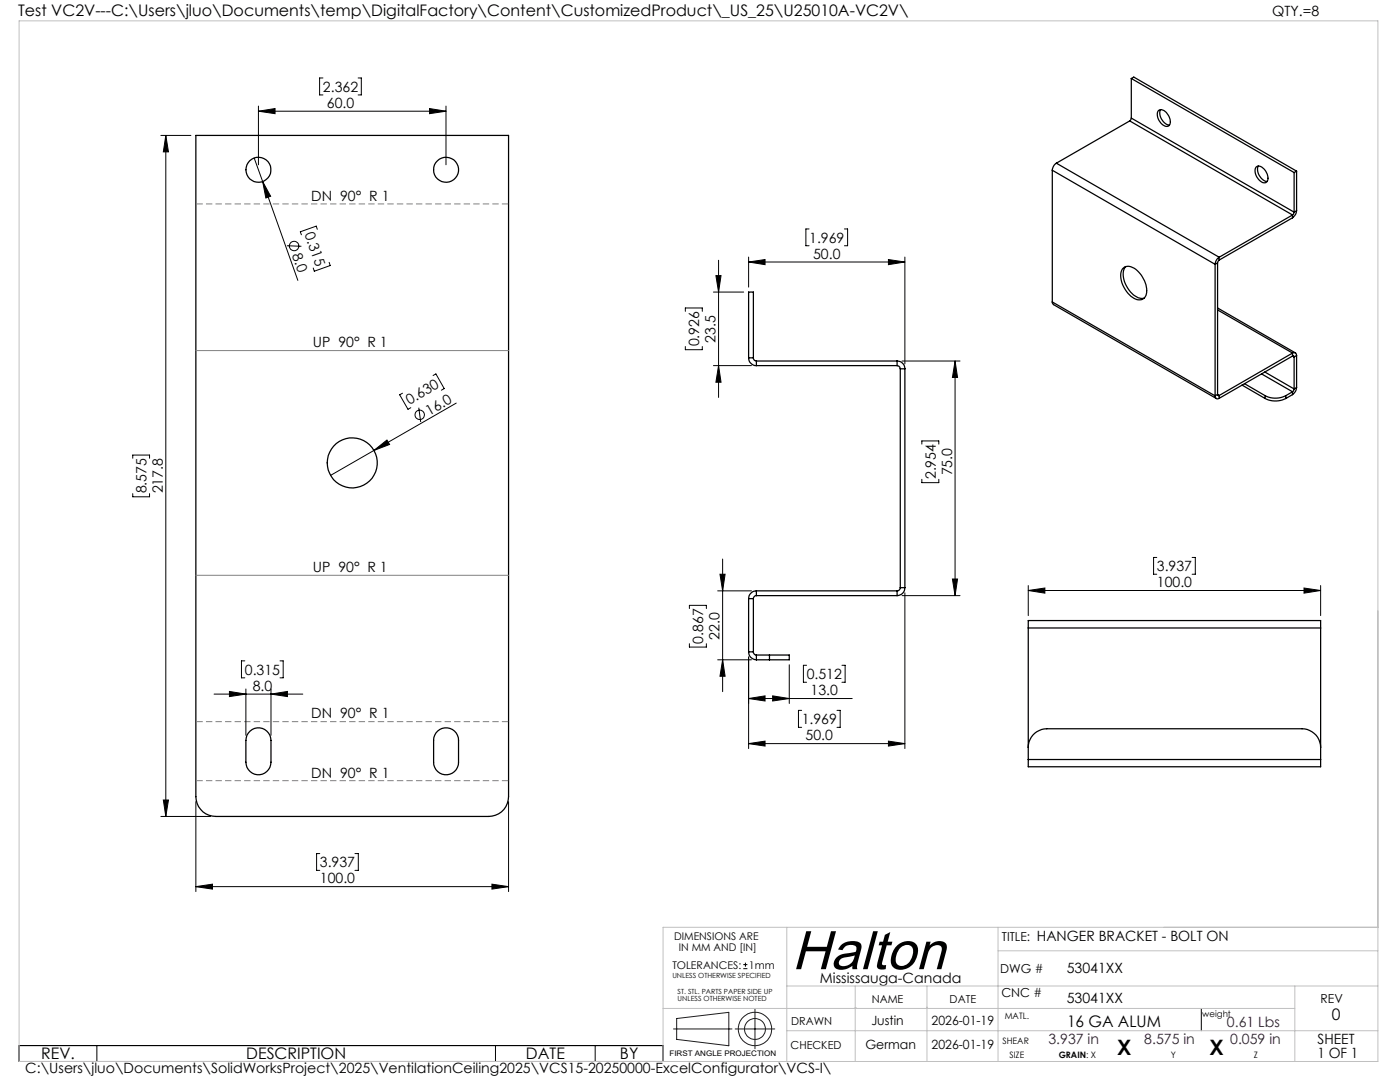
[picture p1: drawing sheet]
<svg xmlns="http://www.w3.org/2000/svg" width="279mm" height="216mm" viewBox="0 0 279 216" stroke-linecap="round" stroke-linejoin="round" font-family="sans-serif">
<g fill="none" stroke="#000" stroke-width=".25">
<path d="M225.8 15.7l.5-.3 32.5 18.7M225.8 15.7l32.5 18.7M225.8 15.7v7.9M39.1 27h62.4v132a3.9 3.9 0 0 1-4 3.9h-54.4a3.9 3.9 0 0 1-4-3.9zM210 34l32.5 18.7M210 34v26.3M210.8 32.6a1.83 1.83 0 0 0-.8 1.4M210.8 32.6l32.5 18.7M225.5 24.1l-14.7 8.5M225.5 24.1l32.5 18.8M225.8 23.6l-.3 .5M225.8 23.6l32.5 18.7"/>
<path d="M231.2 22.1a1.39 1.39 0 0 1 1.9 .8 1.57 1.57 0 0 1 0 2.3 2.22 2.22 0 0 1-2.1-2.3zM231.6 21.9a2.36 2.36 0 0 0 1.8 3M250.7 33.3a1.39 1.39 0 0 1 1.9 .9 1.66 1.66 0 0 1 0 2.2 2.22 2.22 0 0 1-2.1-2.2zM251.1 33.1a2.42 2.42 0 0 0 1.8 3.1M258.3 34.4v7.9M258.8 34.1l-.5 .3M258.8 34.1v8M224 53.7a1.82 1.82 0 0 1 2.7 0 5.4 5.4 0 0 1 2 5.2 1.61 1.61 0 0 1-2.7 .4 5.1 5.1 0 0 1-2.1-5.4zM224.7 53.2a3.7 3.7 0 0 0 .4 4.4 3.4 3.4 0 0 0 3.2 1.9M242.5 52.7v26.3M243 52.5l-.5 .2M243 52.5v26.2"/>
<path d="M243.3 51.3a1.83 1.83 0 0 0-.8 1.4M243.3 51.9l-.3 .6M243.3 51.3v.6M258 42.9l-14.7 8.4M258 43.5l-14.7 8.4M258 42.9v.6M258.3 42.3l-.3 .6M258.8 42.1a2 2 0 0 1-.8 1.4M258.8 42.1l-.5 .2M149.4 71.4a1.57 1.57 0 0 0 1.6 1.6M149.4 71.4v-13.1h1v13.1M149.4 71.4h1"/>
<path d="M150.4 71.4a.6 .6 0 0 0 .6 .6M151 72v1M151 72h28M151 73h28M179 72a1.57 1.57 0 0 1 1.6 1.6M179 73l.6 .2 .1 .4M179 72v1M179.7 73.6h.9M179.7 73.6v43.7M180.6 73.6v43.7M210 60.3l.3 .5 32.4 18.7M210 60.3l32.5 18.7"/>
<path d="M242.5 79a.51 .51 0 0 0 .2 .5 .51 .51 0 0 0 .6 0M243 78.7l.1 .3 .2-.1M243 61.5l15.5 8.9M243 78.7l-.5 .3M243 78.7l.3 .2M243 61.8l15 8.6M243.3 78.9v.6M247.9 76.8l4.6 2.7M248.4 76.6l4.1 2.4M251.8 74.6l6.2 3.6M252.4 74.2l5.9 3.4M252.5 79a4.5 4.5 0 0 0 4.1 0"/>
<path d="M252.5 79.5a4.5 4.5 0 0 0 4.1 0M252.5 79v.5M256.6 79v.5M258 70.4a.51 .51 0 0 1 .5 0 .51 .51 0 0 1 .3 .5M258 71h.1l.2 .2M258 70.4v.6M258 78.2v.5M258 70.4l-14.7 8.5M258 71l-14.7 8.5M258 71l.3 .2M258 78.2l-1.4 .8M258 78.7l-1.4 .8"/>
<path d="M258.3 77.6l-.3 .6M258.3 71.2v6.4M258.8 77.3a1.83 1.83 0 0 1-.8 1.4M258.8 70.9v6.4M258.8 70.9l-.5 .3M258.8 77.3l-.5 .3M149.4 119.5v10.6M149.4 119.5h1M150.4 119.5v10.6M151 117.9a1.57 1.57 0 0 0-1.6 1.6M151 118.9a.6 .6 0 0 0-.6 .6M151 117.9v1"/>
<path d="M151 117.9h28M151 118.9h28M179 117.9v1M179.7 117.3a.66 .66 0 0 1-.7 .6M179.7 117.3h.9M180.6 117.3a1.57 1.57 0 0 1-1.6 1.6M149.4 130.1a1.57 1.57 0 0 0 1.6 1.6M149.4 130.1h1M150.4 130.1a.6 .6 0 0 0 .6 .6M151 130.7v1M151 130.7h2.6M151 131.7h2.6"/>
<path d="M153.6 130.7h3.9v1h-3.9M153.6 130.7v1M205.2 125.3v-1.5h58.4v1.5M205.2 125.3v26.3M205.2 125.3h58.4M263.6 125.3v26.3M49.9 145.9a2.49 2.49 0 0 1 2.7-.5 2.49 2.49 0 0 1 1.5 2.3v4.4a2.5 2.5 0 0 1-2.5 2.5 2.5 2.5 0 0 1-2.5-2.5v-4.4a2.41 2.41 0 0 1 .8-1.8zM87.3 145.9a2.49 2.49 0 0 1 2.7-.5 2.49 2.49 0 0 1 1.5 2.3v4.4a2.49 2.49 0 0 1-2.5 2.5 2.49 2.49 0 0 1-2.5-2.5v-4.4a2.54 2.54 0 0 1 .8-1.8zM205.2 149.1a3.7 3.7 0 0 1 3.7-3.7h51a3.8 3.8 0 0 1 3.7 3.7M205.2 151.6v1.4h58.4v-1.4M205.2 151.6h58.4"/>
<circle cx="51.6" cy="33.9" r="2.49"/>
<circle cx="89" cy="33.9" r="2.49"/>
<circle cx="70.3" cy="92.4" r="5"/>
</g>
<g fill="none" stroke="#000" stroke-width=".2">
<path d="M64.5 15.6h-.7v3.3h.7M71.5 15.6h.6v3.3h-.6M32.1 27h6M33.1 27l.5 3.3h-1zM33.1 27v135.9M50.7 31.5l1.7 4.7M51.6 22.2l3.3-.5v1zM51.6 21.2v11.7M51.6 22.2h37.4M52.4 36.2l1.6 3-.9 .3zM52.4 36.2l7 19.8M85.7 21.7l3.3 .5-3.3 .5z"/>
<path d="M89 21.2v11.7M57.3 49l2.8 .1M63.3 45.8l-.2-.7-3.2 1.1 .2 .6M65.7 52.4l.2 .6-3.2 1.1-.2-.6M142.4 58.3h6M142.9 55h1l-.5 3.3zM143.4 51.9v27.4M149.4 52.3l3.3-.5v1zM149.4 51.3v6M149.4 52.3h31.2M161.5 45.7h-.7v3.3h.7M168.5 45.7h.7v3.3h-.7"/>
<path d="M177.3 51.8l3.3 .5-3.3 .5zM180.6 51.3v21.3M80.3 78.5l-.5 .3 1.6 2.9 .6-.3M86.4 74.9l.6-.3 1.7 2.9-.6 .4M136.8 62.1v-.6h3.4v.6M136.8 69.1v.7h3.4v-.7M142.4 73h7.6M143.4 73l.5 3.3h-1zM180 72h11.6M190.6 72l.5 3.3h-1zM190.6 72v46.9M26.5 91.4v-.6h3.3v.6"/>
<path d="M26.5 98.5v.6h3.3v-.6M74.6 89.9l2.6-2.1 .6 .9zM83.6 81.4l.4 2.8M91.1 80.4l-25.1 14.5M184 88.6v-.6h3.4v.6M184 95.6v.7h3.4v-.7M143.2 117.9h6.8M143.7 114.6h1l-.5 3.3zM144.2 111.5v26.5M180 118.9h11.6M180.6 118.3v31.1M190.1 115.5h1l-.5 3.4z"/>
<path d="M205.2 117.8l3.3-.5v1.1zM205.2 116.8v6M205.2 117.8h58.4M230.9 111.2h-.7v3.4h.7M237.9 111.2h.6v3.4h-.6M260.2 117.3l3.4 .5-3.4 .6zM263.6 116.8v6M42.7 138.5h17.7M45.8 138l3.3 .5-3.3 .5zM48.9 131.9h-.7v3.4h.7M49.1 137.5v9.2M54.1 138.5l3.3-.5v1z"/>
<path d="M54.1 137.5v9.2M55.9 131.9h.6v3.4h-.6M137.6 121.4v-.6h3.4v.6M137.6 128.4v.7h3.4v-.7M143.2 131.7h6.8M144.2 131.7l.5 3.2h-1zM149.4 139.4l3.3-.5v1zM149.4 131.1v18.3M149.4 139.4h20.7M154.2 138.9l3.3 .5-3.3 .5zM157.5 132.6v7.8M161 132.8h-.7v3.3h.7"/>
<path d="M168 132.8h.7v3.3h-.7M32.6 159.6h1l-.5 3.3zM39.1 159.9v18M101.5 159.9v18M149.4 148.4l3.3-.5v1zM149.4 148.4h31.2M160 141.7h-.7v3.4h.7M167 141.7h.7v3.4h-.7M177.3 147.9l3.3 .5-3.3 .5zM32.1 162.9h10M39.1 176.9l3.3-.5v1zM39.1 176.9h62.4"/>
<path d="M63.8 170.3h-.6v3.4h.6M70.8 170.3h.7v3.4h-.7M98.2 176.4l3.3 .5-3.3 .5zM148.3 193.3h.9M148.3 192.5h.9M148.8 192.1v.8M3.8 208.6h128.5v3.2h-128.5zM19.3 208.6v3.2M98.9 208.6v3.2M118.8 208.6v3.2M239.7 201.2v4.5"/>
<circle cx="58.7" cy="49.1" r=".95"/>
<circle cx="83.8" cy="82.8" r=".95"/>
</g>
<g fill="none" stroke="#191924" stroke-width=".2">
<path d="M134.4 205.3h11.7M135 203.2l10.5-1.2v6.7l-10.5-1.3zM146.7 205.3h7.9M150.7 201.4v7.9"/>
<circle cx="150.7" cy="205.3" r="2.09"/>
<circle cx="150.7" cy="205.3" r="3.3"/>
</g>
<path d="M39.1 40.7h62.4M101.5 155.8h-62.4M101.5 144h-62.4" fill="none" stroke="#808080" stroke-width=".2" stroke-dasharray="1.3 .6" stroke-dashoffset="-.1" stroke-linecap="butt"/>
<path d="M39.1 70h62.4M39.1 114.8h62.4" fill="none" stroke="#808080" stroke-width=".2"/>
<path d="M3.8 4.2h271.2v207.6h-271.2zM157 196.7h118M157 185v26.8M170.7 196.7v15.1M185 196.7v15.1M199.2 185v26.8M199.2 189.7h75.8M258.4 196.7v15.1M275 185h-142.7v26.8M132.3 201.2h126.1M157 205.7h118M170.7 201h.1" fill="none" stroke="#c0c0c0" stroke-width=".2"/>
<g fill="#000">
<path d="M52.4 36.2l1.6 3-.9 .3zM74.6 89.9l2.6-2.1 .6 .9z"/>
<path d="M51.6 22.2l3.3-.5v1zM85.7 21.7l3.3 .5-3.3 .5z"/>
<path d="M142.9 55h1l-.5 3.3zM143.4 73l.5 3.3h-1zM190.6 72l.5 3.3h-1zM190.1 115.5h1l-.5 3.4z"/>
<path d="M149.4 52.3l3.3-.5v1zM177.3 51.8l3.3 .5-3.3 .5zM149.4 148.4l3.3-.5v1zM177.3 147.9l3.3 .5-3.3 .5z"/>
<path d="M205.2 117.8l3.3-.5v1.1zM260.2 117.3l3.4 .5-3.4 .6z"/>
<path d="M54.1 138.5l3.3-.5v1zM45.8 138l3.3 .5-3.3 .5z"/>
<path d="M144.2 131.7l.5 3.2h-1zM143.7 114.6h1l-.5 3.3z"/>
<path d="M149.4 139.4l3.3-.5v1zM154.2 138.9l3.3 .5-3.3 .5z"/>
<path d="M32.6 159.6h1l-.5 3.3zM33.1 27l.5 3.3h-1z"/>
<path d="M98.2 176.4l3.3 .5-3.3 .5zM39.1 176.9l3.3-.5v1z"/>
</g>
<text font-size="11" x="158" y="193.4">Halton</text>
<g font-size="4.2">
<text x="223" y="210.4">X</text>
<text x="241.4" y="210.4">X</text>
</g>
<g font-size="3.2">
<text x="3.6" y="3.3">Test VC2V---C:\Users\jluo\Documents\temp\DigitalFactory\Content\CustomizedProduct\_US_25\U25010A-VC2V\</text>
<text x="265.8" y="203.5">0</text>
<text x="212.9" y="204.9">16 GA ALUM</text>
<text x="8.2" y="211.4">REV.</text>
<text x="49.2" y="211.4">DESCRIPTION</text>
<text x="105" y="211.4">DATE</text>
<text x="123.7" y="211.4">BY</text>
</g>
<g font-size="2.8">
<text x="253.9" y="3.3">QTY.=8</text>
<text x="64.5" y="18.3">2.362</text>
<text x="65.2" y="21.5">60.0</text>
<text x="62.1" y="40.1">DN 90° R 1</text>
<text x="60.7" y="46.6" transform="rotate(70 60.7 46.6)">0.315</text>
<text x="58.2" y="50.9" transform="rotate(70 58.2 50.9)">8.0</text>
<text x="161.5" y="48.4">1.969</text>
<text x="162.3" y="51.7">50.0</text>
<text x="62.4" y="69.3">UP 90° R 1</text>
<text x="139.6" y="69.1" transform="rotate(-90 139.6 69.1)">0.926</text>
<text x="142.8" y="68.3" transform="rotate(-90 142.8 68.3)">23.5</text>
<text x="81.7" y="80.8" transform="rotate(-30 81.7 80.8)">0.630</text>
<text x="85.7" y="82.9" transform="rotate(-30 85.7 82.9)">16.0</text>
<text x="186.8" y="95.6" transform="rotate(-90 186.8 95.6)">2.954</text>
<text x="190" y="94.8" transform="rotate(-90 190 94.8)">75.0</text>
<text x="29.3" y="98.5" transform="rotate(-90 29.3 98.5)">8.575</text>
<text x="32.5" y="98.5" transform="rotate(-90 32.5 98.5)">217.8</text>
<text x="230.9" y="114">3.937</text>
<text x="62.4" y="114.1">UP 90° R 1</text>
<text x="230.9" y="117.2">100.0</text>
<text x="140.4" y="128.4" transform="rotate(-90 140.4 128.4)">0.867</text>
<text x="143.6" y="127.7" transform="rotate(-90 143.6 127.7)">22.0</text>
<text x="48.9" y="134.6">0.315</text>
<text x="50.4" y="137.9">8.0</text>
<text x="161" y="135.5">0.512</text>
<text x="62.1" y="143.4">DN 90° R 1</text>
<text x="161.8" y="138.7">13.0</text>
<text x="160" y="144.5">1.969</text>
<text x="160.8" y="147.7">50.0</text>
<text x="62.1" y="155.2">DN 90° R 1</text>
<text x="63.8" y="173">3.937</text>
<text x="63.8" y="176.3">100.0</text>
<text x="206.9" y="187.8">HANGER BRACKET - BOLT ON</text>
<text x="163.6" y="196.1">Mississauga-Canada</text>
<text x="212.9" y="194.1">53041XX</text>
<text x="212.9" y="200.1">53041XX</text>
<text x="263" y="208.3">SHEET</text>
<text x="5" y="214.1">C:\Users\jluo\Documents\SolidWorksProject\2025\VentilationCeiling2025\VCS15-20250000-ExcelConfigurator\VCS-I\</text>
<text x="262.9" y="211.1">1 OF 1</text>
</g>
<g font-size="2.8" fill="#400040">
<text x="209.2" y="208.3">3.937 in</text>
<text x="228.4" y="208.3">8.575 in</text>
<text x="244.9" y="204.9">0.61 Lbs</text>
<text x="245.5" y="208.3">0.059 in</text>
</g>
<g font-size="2.5">
<text x="200" y="187.8">TITLE:</text>
<text x="199.6" y="194.1">DWG #</text>
<text x="199.9" y="198.9">CNC #</text>
<text x="263.5" y="200.1">REV</text>
<text x="172.7" y="209.3">German</text>
<text x="173.9" y="204.6">Justin</text>
<text x="185.9" y="204.6">2026-01-19</text>
<text x="185.9" y="209.3">2026-01-19</text>
</g>
<g font-size="2.2">
<text x="174" y="200.1">NAME</text>
<text x="189.5" y="200.1">DATE</text>
<text x="157.8" y="209.3">CHECKED</text>
<text x="157.9" y="204.6">DRAWN</text>
</g>
<g font-size="2.1">
<text x="134.5" y="187.6">DIMENSIONS ARE</text>
<text x="135.5" y="189.7">IN MM AND [IN]</text>
<text x="134.2" y="193.3">TOLERANCES:</text>
<text x="149.5" y="193.3">1mm</text>
</g>
<g font-size="1.8">
<text x="200.5" y="203.3">MATL.</text>
<text x="240" y="202.8">weight</text>
<text x="200.1" y="208.3">SHEAR</text>
<text x="201.5" y="211.1">SIZE</text>
<text x="211.3" y="211.1">GRAIN: X</text>
<text x="233.7" y="211.1">Y</text>
<text x="250.2" y="211.1">Z</text>
</g>
<text font-size="1.5" x="133.6" y="210.7">FIRST ANGLE PROJECTION</text>
<g font-size="1.4">
<text x="134.2" y="195.1">UNLESS OTHERWISE SPECIFIED</text>
<text x="135.2" y="198.3">ST. STL. PARTS PAPER SIDE UP</text>
<text x="135.2" y="199.7">UNLESS OTHERWISE NOTED</text>
</g>
</svg>
